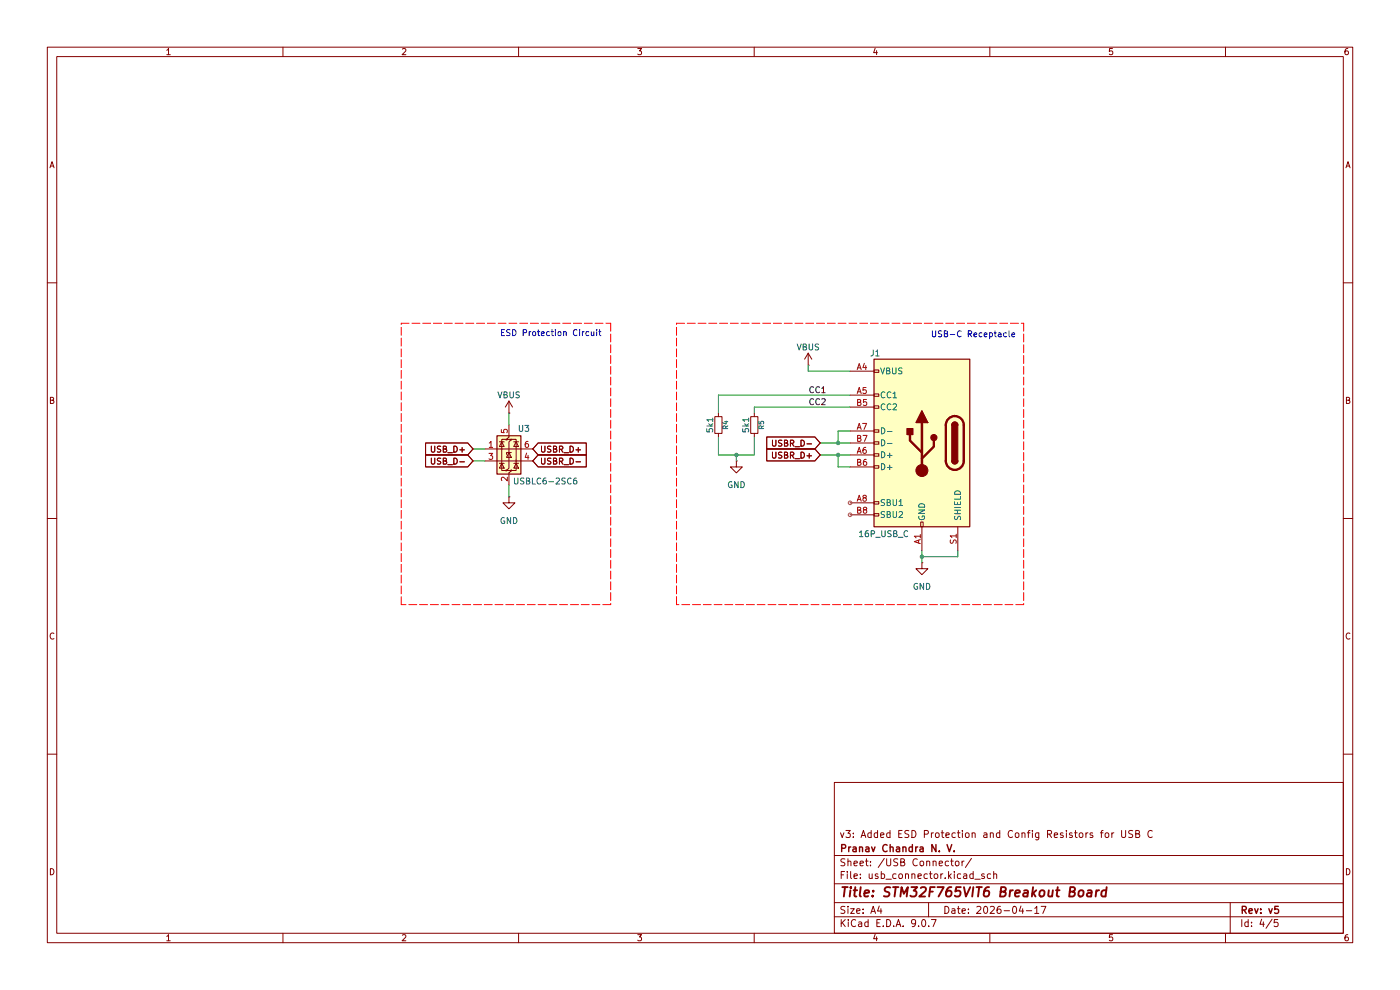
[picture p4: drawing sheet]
(kicad_sch
 (version 20250114)
 (generator "eeschema")
 (generator_version "9.0")
 (paper "A4")
 (title_block
  (title "STM32F765VIT6 Breakout Board")
  (date "2026-04-17")
  (rev "v5")
  (company "Pranav Chandra N. V.")
  (comment 1 "v3: Added ESD Protection and Config Resistors for USB C"))
 (lib_symbols
  (symbol "Connector:USB_C_Receptacle_USB2.0_16P"
   (pin_names
    (offset 1.016)) (exclude_from_sim no) (in_bom yes) (on_board yes)
   (property "Reference" "J" (at 0 22.225 0) (effects (font (size 1.27 1.27))))
   (property "Value" "USB_C_Receptacle_USB2.0_16P" (at 0 19.685 0) (effects (font (size 1.27 1.27))))
   (property "Footprint" "" (at 3.81 0 0) (effects (font (size 1.27 1.27)) (hide yes)))
   (property "Datasheet" "https://www.usb.org/sites/default/files/documents/usb_type-c.zip" (at 3.81 0 0) (effects (font (size 1.27 1.27)) (hide yes)))
   (property "Description" "USB 2.0-only 16P Type-C Receptacle connector" (at 0 0 0) (effects (font (size 1.27 1.27)) (hide yes)))
   (symbol "USB_C_Receptacle_USB2.0_16P_0_0"
    (rectangle (start -0.254 -17.78) (end 0.254 -16.764) (stroke (width 0) (type default)) (fill (type none)))
    (rectangle (start 10.16 15.494) (end 9.144 14.986) (stroke (width 0) (type default)) (fill (type none)))
    (rectangle (start 10.16 10.414) (end 9.144 9.906) (stroke (width 0) (type default)) (fill (type none)))
    (rectangle (start 10.16 7.874) (end 9.144 7.366) (stroke (width 0) (type default)) (fill (type none)))
    (rectangle (start 10.16 2.794) (end 9.144 2.286) (stroke (width 0) (type default)) (fill (type none)))
    (rectangle (start 10.16 0.254) (end 9.144 -0.254) (stroke (width 0) (type default)) (fill (type none)))
    (rectangle (start 10.16 -2.286) (end 9.144 -2.794) (stroke (width 0) (type default)) (fill (type none)))
    (rectangle (start 10.16 -4.826) (end 9.144 -5.334) (stroke (width 0) (type default)) (fill (type none)))
    (rectangle (start 10.16 -12.446) (end 9.144 -12.954) (stroke (width 0) (type default)) (fill (type none)))
    (rectangle (start 10.16 -14.986) (end 9.144 -15.494) (stroke (width 0) (type default)) (fill (type none))))
   (symbol "USB_C_Receptacle_USB2.0_16P_0_1"
    (rectangle (start -10.16 17.78) (end 10.16 -17.78) (stroke (width 0.254) (type default)) (fill (type background)))
    (polyline (pts (xy -8.89 -3.81) (xy -8.89 3.81)) (stroke (width 0.508) (type default)) (fill (type none)))
    (rectangle (start -7.62 -3.81) (end -6.35 3.81) (stroke (width 0.254) (type default)) (fill (type outline)))
    (arc (start -7.62 3.81) (mid -6.985 4.4423) (end -6.35 3.81) (stroke (width 0.254) (type default)) (fill (type none)))
    (arc (start -7.62 3.81) (mid -6.985 4.4423) (end -6.35 3.81) (stroke (width 0.254) (type default)) (fill (type outline)))
    (arc (start -8.89 3.81) (mid -6.985 5.7067) (end -5.08 3.81) (stroke (width 0.508) (type default)) (fill (type none)))
    (arc (start -5.08 -3.81) (mid -6.985 -5.7067) (end -8.89 -3.81) (stroke (width 0.508) (type default)) (fill (type none)))
    (arc (start -6.35 -3.81) (mid -6.985 -4.4423) (end -7.62 -3.81) (stroke (width 0.254) (type default)) (fill (type none)))
    (arc (start -6.35 -3.81) (mid -6.985 -4.4423) (end -7.62 -3.81) (stroke (width 0.254) (type default)) (fill (type outline)))
    (polyline (pts (xy -5.08 3.81) (xy -5.08 -3.81)) (stroke (width 0.508) (type default)) (fill (type none)))
    (circle (center -2.54 1.143) (radius 0.635) (stroke (width 0.254) (type default)) (fill (type outline)))
    (polyline (pts (xy -1.27 4.318) (xy 0 6.858) (xy 1.27 4.318) (xy -1.27 4.318)) (stroke (width 0.254) (type default)) (fill (type outline)))
    (polyline (pts (xy 0 -2.032) (xy 2.54 0.508) (xy 2.54 1.778)) (stroke (width 0.508) (type default)) (fill (type none)))
    (polyline (pts (xy 0 -3.302) (xy -2.54 -0.762) (xy -2.54 0.508)) (stroke (width 0.508) (type default)) (fill (type none)))
    (polyline (pts (xy 0 -5.842) (xy 0 4.318)) (stroke (width 0.508) (type default)) (fill (type none)))
    (circle (center 0 -5.842) (radius 1.27) (stroke (width 0) (type default)) (fill (type outline)))
    (rectangle (start 1.905 1.778) (end 3.175 3.048) (stroke (width 0.254) (type default)) (fill (type outline))))
   (symbol "USB_C_Receptacle_USB2.0_16P_1_1"
    (pin passive line (at -7.62 -22.86 90) (length 5.08) (name "SHIELD" (effects (font (size 1.27 1.27)))) (number "S1" (effects (font (size 1.27 1.27)))))
    (pin passive line (at 0 -22.86 90) (length 5.08) (name "GND" (effects (font (size 1.27 1.27)))) (number "A1" (effects (font (size 1.27 1.27)))))
    (pin passive line (at 0 -22.86 90) (length 5.08) (hide yes) (name "GND" (effects (font (size 1.27 1.27)))) (number "A12" (effects (font (size 1.27 1.27)))))
    (pin passive line (at 0 -22.86 90) (length 5.08) (hide yes) (name "GND" (effects (font (size 1.27 1.27)))) (number "B1" (effects (font (size 1.27 1.27)))))
    (pin passive line (at 0 -22.86 90) (length 5.08) (hide yes) (name "GND" (effects (font (size 1.27 1.27)))) (number "B12" (effects (font (size 1.27 1.27)))))
    (pin passive line (at 15.24 15.24 180) (length 5.08) (name "VBUS" (effects (font (size 1.27 1.27)))) (number "A4" (effects (font (size 1.27 1.27)))))
    (pin passive line (at 15.24 15.24 180) (length 5.08) (hide yes) (name "VBUS" (effects (font (size 1.27 1.27)))) (number "A9" (effects (font (size 1.27 1.27)))))
    (pin passive line (at 15.24 15.24 180) (length 5.08) (hide yes) (name "VBUS" (effects (font (size 1.27 1.27)))) (number "B4" (effects (font (size 1.27 1.27)))))
    (pin passive line (at 15.24 15.24 180) (length 5.08) (hide yes) (name "VBUS" (effects (font (size 1.27 1.27)))) (number "B9" (effects (font (size 1.27 1.27)))))
    (pin bidirectional line (at 15.24 10.16 180) (length 5.08) (name "CC1" (effects (font (size 1.27 1.27)))) (number "A5" (effects (font (size 1.27 1.27)))))
    (pin bidirectional line (at 15.24 7.62 180) (length 5.08) (name "CC2" (effects (font (size 1.27 1.27)))) (number "B5" (effects (font (size 1.27 1.27)))))
    (pin bidirectional line (at 15.24 2.54 180) (length 5.08) (name "D-" (effects (font (size 1.27 1.27)))) (number "A7" (effects (font (size 1.27 1.27)))))
    (pin bidirectional line (at 15.24 0 180) (length 5.08) (name "D-" (effects (font (size 1.27 1.27)))) (number "B7" (effects (font (size 1.27 1.27)))))
    (pin bidirectional line (at 15.24 -2.54 180) (length 5.08) (name "D+" (effects (font (size 1.27 1.27)))) (number "A6" (effects (font (size 1.27 1.27)))))
    (pin bidirectional line (at 15.24 -5.08 180) (length 5.08) (name "D+" (effects (font (size 1.27 1.27)))) (number "B6" (effects (font (size 1.27 1.27)))))
    (pin bidirectional line (at 15.24 -12.7 180) (length 5.08) (name "SBU1" (effects (font (size 1.27 1.27)))) (number "A8" (effects (font (size 1.27 1.27)))))
    (pin bidirectional line (at 15.24 -15.24 180) (length 5.08) (name "SBU2" (effects (font (size 1.27 1.27)))) (number "B8" (effects (font (size 1.27 1.27))))))
   (embedded_fonts no))
  (symbol "Device:R_Small"
   (pin_numbers (hide yes))
   (pin_names
    (offset 0.254) (hide yes)) (exclude_from_sim no) (in_bom yes) (on_board yes)
   (property "Reference" "R" (at 0 0 90) (effects (font (size 1.016 1.016))))
   (property "Value" "R_Small" (at 1.778 0 90) (effects (font (size 1.27 1.27))))
   (property "Footprint" "" (at 0 0 0) (effects (font (size 1.27 1.27)) (hide yes)))
   (property "Datasheet" "~" (at 0 0 0) (effects (font (size 1.27 1.27)) (hide yes)))
   (property "Description" "Resistor, small symbol" (at 0 0 0) (effects (font (size 1.27 1.27)) (hide yes)))
   (symbol "R_Small_0_1"
    (rectangle (start -0.762 1.778) (end 0.762 -1.778) (stroke (width 0.2032) (type default)) (fill (type none))))
   (symbol "R_Small_1_1"
    (pin passive line (at 0 2.54 270) (length 0.762) (name "~" (effects (font (size 1.27 1.27)))) (number "1" (effects (font (size 1.27 1.27)))))
    (pin passive line (at 0 -2.54 90) (length 0.762) (name "~" (effects (font (size 1.27 1.27)))) (number "2" (effects (font (size 1.27 1.27))))))
   (embedded_fonts no))
  (symbol "Power_Protection:USBLC6-2SC6"
   (pin_names (hide yes)) (exclude_from_sim no) (in_bom yes) (on_board yes)
   (property "Reference" "U" (at 0.635 5.715 0) (effects (font (size 1.27 1.27)) (justify left)))
   (property "Value" "USBLC6-2SC6" (at 0.635 3.81 0) (effects (font (size 1.27 1.27)) (justify left)))
   (property "Footprint" "Package_TO_SOT_SMD:SOT-23-6" (at 1.27 -6.35 0) (effects (font (size 1.27 1.27)
    (italic yes)) (justify left) (hide yes)))
   (property "Datasheet" "https://www.st.com/resource/en/datasheet/usblc6-2.pdf" (at 1.27 -8.255 0) (effects (font (size 1.27 1.27)) (justify left) (hide yes)))
   (property "Description" "Very low capacitance ESD protection diode, 2 data-line, SOT-23-6" (at 0 0 0) (effects (font (size 1.27 1.27)) (hide yes)))
   (symbol "USBLC6-2SC6_0_0"
    (circle (center -1.524 0) (radius 0.0001) (stroke (width 0.508) (type default)) (fill (type none)))
    (circle (center -0.508 2.032) (radius 0.0001) (stroke (width 0.508) (type default)) (fill (type none)))
    (circle (center -0.508 -4.572) (radius 0.0001) (stroke (width 0.508) (type default)) (fill (type none)))
    (circle (center 0.508 2.032) (radius 0.0001) (stroke (width 0.508) (type default)) (fill (type none)))
    (circle (center 0.508 -4.572) (radius 0.0001) (stroke (width 0.508) (type default)) (fill (type none)))
    (circle (center 1.524 -2.54) (radius 0.0001) (stroke (width 0.508) (type default)) (fill (type none))))
   (symbol "USBLC6-2SC6_0_1"
    (polyline (pts (xy -2.54 0) (xy 2.54 0)) (stroke (width 0) (type default)) (fill (type none)))
    (polyline (pts (xy -2.54 -2.54) (xy 2.54 -2.54)) (stroke (width 0) (type default)) (fill (type none)))
    (polyline (pts (xy -2.032 0.508) (xy -1.016 0.508) (xy -1.524 1.524) (xy -2.032 0.508)) (stroke (width 0) (type default)) (fill (type none)))
    (polyline (pts (xy -2.032 -3.048) (xy -1.016 -3.048)) (stroke (width 0) (type default)) (fill (type none)))
    (polyline (pts (xy -1.016 1.524) (xy -2.032 1.524)) (stroke (width 0) (type default)) (fill (type none)))
    (polyline (pts (xy -1.016 -4.064) (xy -2.032 -4.064) (xy -1.524 -3.048) (xy -1.016 -4.064)) (stroke (width 0) (type default)) (fill (type none)))
    (polyline (pts (xy -0.508 -1.143) (xy -0.508 -0.762) (xy 0.508 -0.762)) (stroke (width 0) (type default)) (fill (type none)))
    (polyline (pts (xy 0 2.54) (xy -0.508 2.032) (xy 0.508 2.032) (xy 0 1.524) (xy 0 -4.064) (xy -0.508 -4.572) (xy 0.508 -4.572) (xy 0 -5.08)) (stroke (width 0) (type default)) (fill (type none)))
    (polyline (pts (xy 0.508 -1.778) (xy -0.508 -1.778) (xy 0 -0.762) (xy 0.508 -1.778)) (stroke (width 0) (type default)) (fill (type none)))
    (polyline (pts (xy 1.016 1.524) (xy 2.032 1.524)) (stroke (width 0) (type default)) (fill (type none)))
    (polyline (pts (xy 1.016 -3.048) (xy 2.032 -3.048)) (stroke (width 0) (type default)) (fill (type none)))
    (polyline (pts (xy 2.032 0.508) (xy 1.016 0.508) (xy 1.524 1.524) (xy 2.032 0.508)) (stroke (width 0) (type default)) (fill (type none)))
    (polyline (pts (xy 2.032 -4.064) (xy 1.016 -4.064) (xy 1.524 -3.048) (xy 2.032 -4.064)) (stroke (width 0) (type default)) (fill (type none))))
   (symbol "USBLC6-2SC6_1_1"
    (rectangle (start -2.54 2.794) (end 2.54 -5.334) (stroke (width 0.254) (type default)) (fill (type background)))
    (polyline (pts (xy -0.508 2.032) (xy -1.524 2.032) (xy -1.524 -4.572) (xy -0.508 -4.572)) (stroke (width 0) (type default)) (fill (type none)))
    (polyline (pts (xy 0.508 -4.572) (xy 1.524 -4.572) (xy 1.524 2.032) (xy 0.508 2.032)) (stroke (width 0) (type default)) (fill (type none)))
    (pin passive line (at -5.08 0 0) (length 2.54) (name "I/O1" (effects (font (size 1.27 1.27)))) (number "1" (effects (font (size 1.27 1.27)))))
    (pin passive line (at -5.08 -2.54 0) (length 2.54) (name "I/O2" (effects (font (size 1.27 1.27)))) (number "3" (effects (font (size 1.27 1.27)))))
    (pin passive line (at 0 5.08 270) (length 2.54) (name "VBUS" (effects (font (size 1.27 1.27)))) (number "5" (effects (font (size 1.27 1.27)))))
    (pin passive line (at 0 -7.62 90) (length 2.54) (name "GND" (effects (font (size 1.27 1.27)))) (number "2" (effects (font (size 1.27 1.27)))))
    (pin passive line (at 5.08 0 180) (length 2.54) (name "I/O1" (effects (font (size 1.27 1.27)))) (number "6" (effects (font (size 1.27 1.27)))))
    (pin passive line (at 5.08 -2.54 180) (length 2.54) (name "I/O2" (effects (font (size 1.27 1.27)))) (number "4" (effects (font (size 1.27 1.27))))))
   (embedded_fonts no))
  (symbol "power:GND"
   (power)
   (pin_numbers (hide yes))
   (pin_names
    (offset 0) (hide yes)) (exclude_from_sim no) (in_bom yes) (on_board yes)
   (property "Reference" "#PWR" (at 0 -6.35 0) (effects (font (size 1.27 1.27)) (hide yes)))
   (property "Value" "GND" (at 0 -3.81 0) (effects (font (size 1.27 1.27))))
   (property "Footprint" "" (at 0 0 0) (effects (font (size 1.27 1.27)) (hide yes)))
   (property "Datasheet" "" (at 0 0 0) (effects (font (size 1.27 1.27)) (hide yes)))
   (property "Description" "Power symbol creates a global label with name \"GND\" , ground" (at 0 0 0) (effects (font (size 1.27 1.27)) (hide yes)))
   (symbol "GND_0_1"
    (polyline (pts (xy 0 0) (xy 0 -1.27) (xy 1.27 -1.27) (xy 0 -2.54) (xy -1.27 -1.27) (xy 0 -1.27)) (stroke (width 0) (type default)) (fill (type none))))
   (symbol "GND_1_1"
    (pin power_in line (at 0 0 270) (length 0) (name "~" (effects (font (size 1.27 1.27)))) (number "1" (effects (font (size 1.27 1.27))))))
   (embedded_fonts no))
  (symbol "power:VBUS"
   (power)
   (pin_numbers (hide yes))
   (pin_names
    (offset 0) (hide yes)) (exclude_from_sim no) (in_bom yes) (on_board yes)
   (property "Reference" "#PWR" (at 0 -3.81 0) (effects (font (size 1.27 1.27)) (hide yes)))
   (property "Value" "VBUS" (at 0 3.556 0) (effects (font (size 1.27 1.27))))
   (property "Footprint" "" (at 0 0 0) (effects (font (size 1.27 1.27)) (hide yes)))
   (property "Datasheet" "" (at 0 0 0) (effects (font (size 1.27 1.27)) (hide yes)))
   (property "Description" "Power symbol creates a global label with name \"VBUS\"" (at 0 0 0) (effects (font (size 1.27 1.27)) (hide yes)))
   (symbol "VBUS_0_1"
    (polyline (pts (xy -0.762 1.27) (xy 0 2.54)) (stroke (width 0) (type default)) (fill (type none)))
    (polyline (pts (xy 0 2.54) (xy 0.762 1.27)) (stroke (width 0) (type default)) (fill (type none)))
    (polyline (pts (xy 0 0) (xy 0 2.54)) (stroke (width 0) (type default)) (fill (type none))))
   (symbol "VBUS_1_1"
    (pin power_in line (at 0 0 90) (length 0) (name "~" (effects (font (size 1.27 1.27)))) (number "1" (effects (font (size 1.27 1.27))))))
   (embedded_fonts no)))
 (text "USB-C Receptacle\n"
  (exclude_from_sim no)
  (at 206.502 71.12 0)
  (effects (font (size 1.27 1.27))))
 (text "ESD Protection Circuit"
  (exclude_from_sim no)
  (at 116.84 70.866 0)
  (effects (font (size 1.27 1.27))))
 (junction
  (at 156.21 96.52)
  (diameter 0)
  (color 0 0 0 0))
 (junction
  (at 177.8 96.52)
  (diameter 0)
  (color 0 0 0 0))
 (junction
  (at 177.8 93.98)
  (diameter 0)
  (color 0 0 0 0))
 (junction
  (at 195.58 118.11)
  (diameter 0)
  (color 0 0 0 0))
 (wire
  (pts (xy 152.4 96.52) (xy 156.21 96.52))
  (stroke (width 0) (type default)))
 (wire
  (pts (xy 177.8 93.98) (xy 180.34 93.98))
  (stroke (width 0) (type default)))
 (wire
  (pts (xy 177.8 91.44) (xy 177.8 93.98))
  (stroke (width 0) (type default)))
 (wire
  (pts (xy 160.02 92.71) (xy 160.02 96.52))
  (stroke (width 0) (type default)))
 (wire
  (pts (xy 177.8 99.06) (xy 177.8 96.52))
  (stroke (width 0) (type default)))
 (wire
  (pts (xy 156.21 97.79) (xy 156.21 96.52))
  (stroke (width 0) (type default)))
 (wire
  (pts (xy 160.02 86.36) (xy 160.02 87.63))
  (stroke (width 0) (type default)))
 (wire
  (pts (xy 180.34 86.36) (xy 160.02 86.36))
  (stroke (width 0) (type default)))
 (wire
  (pts (xy 152.4 92.71) (xy 152.4 96.52))
  (stroke (width 0) (type default)))
 (wire
  (pts (xy 152.4 83.82) (xy 152.4 87.63))
  (stroke (width 0) (type default)))
 (wire
  (pts (xy 180.34 99.06) (xy 177.8 99.06))
  (stroke (width 0) (type default)))
 (wire
  (pts (xy 107.95 87.63) (xy 107.95 90.17))
  (stroke (width 0) (type default)))
 (wire
  (pts (xy 177.8 96.52) (xy 173.99 96.52))
  (stroke (width 0) (type default)))
 (wire
  (pts (xy 195.58 118.11) (xy 195.58 119.38))
  (stroke (width 0) (type default)))
 (wire
  (pts (xy 100.33 95.25) (xy 102.87 95.25))
  (stroke (width 0) (type default)))
 (wire
  (pts (xy 177.8 93.98) (xy 173.99 93.98))
  (stroke (width 0) (type default)))
 (wire
  (pts (xy 171.45 78.74) (xy 180.34 78.74))
  (stroke (width 0) (type default)))
 (wire
  (pts (xy 180.34 83.82) (xy 152.4 83.82))
  (stroke (width 0) (type default)))
 (wire
  (pts (xy 203.2 118.11) (xy 195.58 118.11))
  (stroke (width 0) (type default)))
 (wire
  (pts (xy 195.58 116.84) (xy 195.58 118.11))
  (stroke (width 0) (type default)))
 (wire
  (pts (xy 160.02 96.52) (xy 156.21 96.52))
  (stroke (width 0) (type default)))
 (wire
  (pts (xy 180.34 96.52) (xy 177.8 96.52))
  (stroke (width 0) (type default)))
 (wire
  (pts (xy 180.34 91.44) (xy 177.8 91.44))
  (stroke (width 0) (type default)))
 (wire
  (pts (xy 171.45 77.47) (xy 171.45 78.74))
  (stroke (width 0) (type default)))
 (wire
  (pts (xy 100.33 97.79) (xy 102.87 97.79))
  (stroke (width 0) (type default)))
 (wire
  (pts (xy 107.95 102.87) (xy 107.95 105.41))
  (stroke (width 0) (type default)))
 (wire
  (pts (xy 203.2 116.84) (xy 203.2 118.11))
  (stroke (width 0) (type default)))
 (label "CC2"
  (at 171.45 86.36 0)
  (effects (font (size 1.27 1.27)) (justify left bottom)))
 (label "CC1"
  (at 171.45 83.82 0)
  (effects (font (size 1.27 1.27)) (justify left bottom)))
 (global_label "USBR_D+"
  (shape input)
  (at 173.99 96.52 180)
  (fields_autoplaced yes)
  (effects (font (size 1.27 1.27)) (justify right))
  (property "Intersheetrefs" "${INTERSHEET_REFS}" (at 162.1148 96.52 0) (effects (font (size 1.27 1.27)) (justify right) (hide yes))))
 (global_label "USB_D+"
  (shape input)
  (at 100.33 95.25 180)
  (fields_autoplaced yes)
  (effects (font (size 1.27 1.27)) (justify right))
  (property "Intersheetrefs" "${INTERSHEET_REFS}" (at 89.7248 95.25 0) (effects (font (size 1.27 1.27)) (justify right) (hide yes))))
 (global_label "USB_D-"
  (shape input)
  (at 100.33 97.79 180)
  (fields_autoplaced yes)
  (effects (font (size 1.27 1.27)) (justify right))
  (property "Intersheetrefs" "${INTERSHEET_REFS}" (at 89.7248 97.79 0) (effects (font (size 1.27 1.27)) (justify right) (hide yes))))
 (global_label "USBR_D+"
  (shape input)
  (at 113.03 95.25 0)
  (fields_autoplaced yes)
  (effects (font (size 1.27 1.27)) (justify left))
  (property "Intersheetrefs" "${INTERSHEET_REFS}" (at 124.9052 95.25 0) (effects (font (size 1.27 1.27)) (justify left) (hide yes))))
 (global_label "USBR_D-"
  (shape input)
  (at 173.99 93.98 180)
  (fields_autoplaced yes)
  (effects (font (size 1.27 1.27)) (justify right))
  (property "Intersheetrefs" "${INTERSHEET_REFS}" (at 162.1148 93.98 0) (effects (font (size 1.27 1.27)) (justify right) (hide yes))))
 (global_label "USBR_D-"
  (shape input)
  (at 113.03 97.79 0)
  (fields_autoplaced yes)
  (effects (font (size 1.27 1.27)) (justify left))
  (property "Intersheetrefs" "${INTERSHEET_REFS}" (at 124.9052 97.79 0) (effects (font (size 1.27 1.27)) (justify left) (hide yes))))
 (rule_area
  (polyline (pts (xy 129.54 68.58) (xy 129.54 128.27) (xy 85.09 128.27) (xy 85.09 68.58)) (stroke (width 0) (type dash)) (fill (type none))))
 (rule_area
  (polyline (pts (xy 143.51 68.58) (xy 217.17 68.58) (xy 217.17 128.27) (xy 143.51 128.27)) (stroke (width 0) (type dash)) (fill (type none))))
 (symbol
  (lib_id "power:VBUS")
  (at 107.95 87.63 0)
  (mirror y)
  (unit 1)
  (exclude_from_sim no)
  (in_bom yes)
  (on_board yes)
  (dnp no)
  (property "Reference" "#PWR019" (at 107.95 91.44 0) (effects (font (size 1.27 1.27)) (hide yes)))
  (property "Value" "VBUS" (at 107.95 83.82 0) (effects (font (size 1.27 1.27))))
  (property "Footprint" "" (at 107.95 87.63 0) (effects (font (size 1.27 1.27)) (hide yes)))
  (property "Datasheet" "" (at 107.95 87.63 0) (effects (font (size 1.27 1.27)) (hide yes)))
  (property "Description" "Power symbol creates a global label with name \"VBUS\"" (at 107.95 87.63 0) (effects (font (size 1.27 1.27)) (hide yes)))
  (pin "1"))
 (symbol
  (lib_id "power:VBUS")
  (at 171.45 77.47 0)
  (mirror y)
  (unit 1)
  (exclude_from_sim no)
  (in_bom yes)
  (on_board yes)
  (dnp no)
  (property "Reference" "#PWR018" (at 171.45 81.28 0) (effects (font (size 1.27 1.27)) (hide yes)))
  (property "Value" "VBUS" (at 171.45 73.66 0) (effects (font (size 1.27 1.27))))
  (property "Footprint" "" (at 171.45 77.47 0) (effects (font (size 1.27 1.27)) (hide yes)))
  (property "Datasheet" "" (at 171.45 77.47 0) (effects (font (size 1.27 1.27)) (hide yes)))
  (property "Description" "Power symbol creates a global label with name \"VBUS\"" (at 171.45 77.47 0) (effects (font (size 1.27 1.27)) (hide yes)))
  (pin "1"))
 (symbol
  (lib_id "Power_Protection:USBLC6-2SC6")
  (at 107.95 95.25 0)
  (unit 1)
  (exclude_from_sim no)
  (in_bom yes)
  (on_board yes)
  (dnp no)
  (property "Reference" "U3" (at 109.728 90.932 0) (effects (font (size 1.27 1.27)) (justify left)))
  (property "Value" "USBLC6-2SC6" (at 108.712 102.108 0) (effects (font (size 1.27 1.27)) (justify left)))
  (property "Footprint" "Package_TO_SOT_SMD:SOT-23-6" (at 109.22 101.6 0) (effects (font (size 1.27 1.27)
    (italic yes)) (justify left) (hide yes)))
  (property "Datasheet" "https://www.st.com/resource/en/datasheet/usblc6-2.pdf" (at 109.22 103.505 0) (effects (font (size 1.27 1.27)) (justify left) (hide yes)))
  (property "Description" "Very low capacitance ESD protection diode, 2 data-line, SOT-23-6" (at 107.95 95.25 0) (effects (font (size 1.27 1.27)) (hide yes)))
  (property "KLC_S3.3" "" (at 107.95 95.25 0) (effects (font (size 1.27 1.27)) (hide yes)))
  (property "KLC_S4.1" "" (at 107.95 95.25 0) (effects (font (size 1.27 1.27)) (hide yes)))
  (pin "6")
  (pin "1")
  (pin "2")
  (pin "5")
  (pin "4")
  (pin "3"))
 (symbol
  (lib_id "Connector:USB_C_Receptacle_USB2.0_16P")
  (at 195.58 93.98 0)
  (mirror y)
  (unit 1)
  (exclude_from_sim no)
  (in_bom yes)
  (on_board yes)
  (dnp no)
  (property "Reference" "J1" (at 185.674 74.93 0) (effects (font (size 1.27 1.27))))
  (property "Value" "16P_USB_C" (at 187.452 113.284 0) (effects (font (size 1.27 1.27))))
  (property "Footprint" "Connector_USB:USB_C_Receptacle_G-Switch_GT-USB-7010ASV" (at 191.77 93.98 0) (effects (font (size 1.27 1.27)) (hide yes)))
  (property "Datasheet" "https://robu.in/wp-content/uploads/2025/08/C165948.pdf" (at 191.77 93.98 0) (effects (font (size 1.27 1.27)) (hide yes)))
  (property "Description" "TYPE-C-31-M-12-Hroparts-5A 1 16P Female Type-C SMD USB Connectors ROHS" (at 195.58 93.98 0) (effects (font (size 1.27 1.27)) (hide yes)))
  (property "Robu SKU" "R243053" (at 195.58 93.98 0) (effects (font (size 1.27 1.27)) (hide yes)))
  (property "Robu Link" "https://robu.in/product/type-c-31-m-12-hroparts-5a-1-16p-female-type-c-smd-usb-connectors-rohs/" (at 195.58 93.98 0) (effects (font (size 1.27 1.27)) (hide yes)))
  (property "KLC_S3.3" "" (at 195.58 93.98 0) (effects (font (size 1.27 1.27)) (hide yes)))
  (property "KLC_S4.1" "" (at 195.58 93.98 0) (effects (font (size 1.27 1.27)) (hide yes)))
  (pin "B7")
  (pin "S1")
  (pin "B6")
  (pin "A5")
  (pin "A7")
  (pin "A8")
  (pin "B5")
  (pin "B9")
  (pin "B4")
  (pin "A6")
  (pin "B8")
  (pin "A12")
  (pin "B1")
  (pin "B12")
  (pin "A4")
  (pin "A9")
  (pin "A1"))
 (symbol
  (lib_id "power:GND")
  (at 107.95 105.41 0)
  (mirror y)
  (unit 1)
  (exclude_from_sim no)
  (in_bom yes)
  (on_board yes)
  (dnp no)
  (fields_autoplaced yes)
  (property "Reference" "#PWR021" (at 107.95 111.76 0) (effects (font (size 1.27 1.27)) (hide yes)))
  (property "Value" "GND" (at 107.95 110.49 0) (effects (font (size 1.27 1.27))))
  (property "Footprint" "" (at 107.95 105.41 0) (effects (font (size 1.27 1.27)) (hide yes)))
  (property "Datasheet" "" (at 107.95 105.41 0) (effects (font (size 1.27 1.27)) (hide yes)))
  (property "Description" "Power symbol creates a global label with name \"GND\" , ground" (at 107.95 105.41 0) (effects (font (size 1.27 1.27)) (hide yes)))
  (pin "1"))
 (symbol
  (lib_id "Device:R_Small")
  (at 152.4 90.17 0)
  (mirror x)
  (unit 1)
  (exclude_from_sim no)
  (in_bom yes)
  (on_board yes)
  (dnp no)
  (property "Reference" "R4" (at 153.924 90.17 90) (effects (font (size 1.016 1.016))))
  (property "Value" "5k1" (at 150.622 90.17 90) (effects (font (size 1.27 1.27))))
  (property "Footprint" "Resistor_SMD:R_0805_2012Metric_Pad1.20x1.40mm_HandSolder" (at 152.4 90.17 0) (effects (font (size 1.27 1.27)) (hide yes)))
  (property "Datasheet" "~" (at 152.4 90.17 0) (effects (font (size 1.27 1.27)) (hide yes)))
  (property "Description" "Resistor, small symbol" (at 152.4 90.17 0) (effects (font (size 1.27 1.27)) (hide yes)))
  (property "Robu SKU" "R218648" (at 152.4 90.17 90) (effects (font (size 1.27 1.27)) (hide yes)))
  (property "Field6" "" (at 152.4 90.17 90) (effects (font (size 1.27 1.27)) (hide yes)))
  (property "KLC_S3.3" "" (at 152.4 90.17 90) (effects (font (size 1.27 1.27)) (hide yes)))
  (property "KLC_S4.1" "" (at 152.4 90.17 90) (effects (font (size 1.27 1.27)) (hide yes)))
  (pin "2")
  (pin "1"))
 (symbol
  (lib_id "power:GND")
  (at 195.58 119.38 0)
  (mirror y)
  (unit 1)
  (exclude_from_sim no)
  (in_bom yes)
  (on_board yes)
  (dnp no)
  (fields_autoplaced yes)
  (property "Reference" "#PWR022" (at 195.58 125.73 0) (effects (font (size 1.27 1.27)) (hide yes)))
  (property "Value" "GND" (at 195.58 124.46 0) (effects (font (size 1.27 1.27))))
  (property "Footprint" "" (at 195.58 119.38 0) (effects (font (size 1.27 1.27)) (hide yes)))
  (property "Datasheet" "" (at 195.58 119.38 0) (effects (font (size 1.27 1.27)) (hide yes)))
  (property "Description" "Power symbol creates a global label with name \"GND\" , ground" (at 195.58 119.38 0) (effects (font (size 1.27 1.27)) (hide yes)))
  (pin "1"))
 (symbol
  (lib_id "Device:R_Small")
  (at 160.02 90.17 0)
  (mirror x)
  (unit 1)
  (exclude_from_sim no)
  (in_bom yes)
  (on_board yes)
  (dnp no)
  (property "Reference" "R5" (at 161.544 90.17 90) (effects (font (size 1.016 1.016))))
  (property "Value" "5k1" (at 158.242 90.17 90) (effects (font (size 1.27 1.27))))
  (property "Footprint" "Resistor_SMD:R_0805_2012Metric_Pad1.20x1.40mm_HandSolder" (at 160.02 90.17 0) (effects (font (size 1.27 1.27)) (hide yes)))
  (property "Datasheet" "~" (at 160.02 90.17 0) (effects (font (size 1.27 1.27)) (hide yes)))
  (property "Description" "Resistor, small symbol" (at 160.02 90.17 0) (effects (font (size 1.27 1.27)) (hide yes)))
  (property "Robu SKU" "R218648" (at 160.02 90.17 90) (effects (font (size 1.27 1.27)) (hide yes)))
  (property "Field6" "" (at 160.02 90.17 90) (effects (font (size 1.27 1.27)) (hide yes)))
  (property "KLC_S3.3" "" (at 160.02 90.17 90) (effects (font (size 1.27 1.27)) (hide yes)))
  (property "KLC_S4.1" "" (at 160.02 90.17 90) (effects (font (size 1.27 1.27)) (hide yes)))
  (pin "2")
  (pin "1"))
 (symbol
  (lib_id "power:GND")
  (at 156.21 97.79 0)
  (mirror y)
  (unit 1)
  (exclude_from_sim no)
  (in_bom yes)
  (on_board yes)
  (dnp no)
  (fields_autoplaced yes)
  (property "Reference" "#PWR020" (at 156.21 104.14 0) (effects (font (size 1.27 1.27)) (hide yes)))
  (property "Value" "GND" (at 156.21 102.87 0) (effects (font (size 1.27 1.27))))
  (property "Footprint" "" (at 156.21 97.79 0) (effects (font (size 1.27 1.27)) (hide yes)))
  (property "Datasheet" "" (at 156.21 97.79 0) (effects (font (size 1.27 1.27)) (hide yes)))
  (property "Description" "Power symbol creates a global label with name \"GND\" , ground" (at 156.21 97.79 0) (effects (font (size 1.27 1.27)) (hide yes)))
  (pin "1")))
